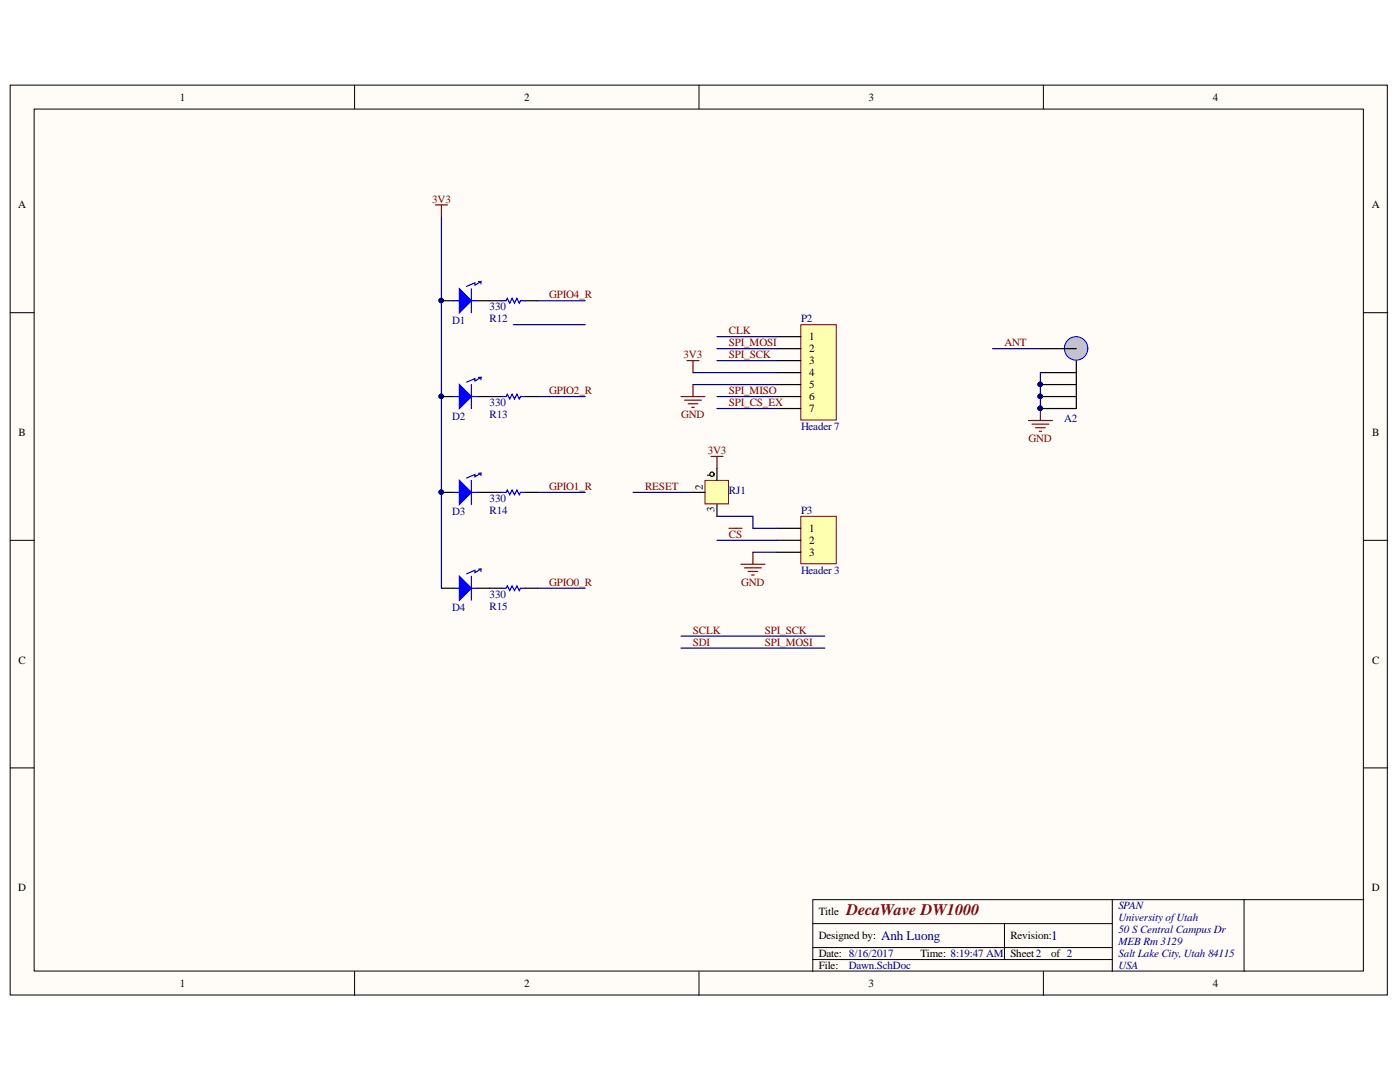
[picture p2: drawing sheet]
<svg xmlns="http://www.w3.org/2000/svg" width="279mm" height="216mm" viewBox="0 0 279 216" stroke-linecap="round" stroke-linejoin="round" font-family="sans-serif">
<g fill="#fffcf8" stroke="#000" stroke-width=".2">
<path d="M2 17h274.9v181.5h-274.9z"/>
<path d="M6.8 21.8h265.3v172h-265.3z"/>
</g>
<g fill="none" stroke="#000" stroke-width=".2">
<path d="M70.8 17v4.8M139.5 17v4.8M208.2 17v4.8M2 62.4h4.8M272.2 62.4h4.8M2 107.8h4.8M272.2 107.8h4.8M2 153.2h4.8M272.2 153.2h4.8M222 179.5v14.4M248.3 179.5h-86.1v14.4M272.2 179.5h-23.9v14.4"/>
<path d="M70.8 193.9v4.7M139.5 193.9v4.7M162.2 184.3h59.8M162.2 191.5h59.8M162.2 189.1h59.8M200.5 184.3v7.2M208.2 193.9v4.7"/>
</g>
<path d="M88.1 60h2.4M95.3 60h2.4" fill="none" stroke="#000" stroke-width=".24"/>
<circle cx="88" cy="60" r=".43" fill="#000080" stroke="#000080" stroke-width=".2"/>
<path d="M94.1 57.6v4.8M90.5 60h4.8" fill="none" stroke="#00f" stroke-width=".24"/>
<path d="M91.7 57.6l2.4 2.4-2.4 2.4z" fill="#00f"/>
<path d="M91.7 57.6l2.4 2.4-2.4 2.4zM95.5 56.2h.5M96 56.7v-.5l-1.2 .7v-.5l-1.7 .7M90.5 79.1h4.8M94.1 76.7v4.8" fill="none" stroke="#00f" stroke-width=".24"/>
<g fill="#000080" stroke="#000080" stroke-width=".2">
<circle cx="88" cy="60" r=".43"/>
<circle cx="88" cy="79.1" r=".43"/>
</g>
<path d="M88.1 79.1h2.4M95.3 79.1h2.4" fill="none" stroke="#000" stroke-width=".24"/>
<path d="M91.7 76.7l2.4 2.4-2.4 2.4z" fill="#00f"/>
<path d="M91.7 76.7l2.4 2.4-2.4 2.4zM95.5 75.3h.5M96 75.8v-.5l-1.2 .7v-.5l-1.7 .8M90.5 98.3h4.8M94.1 95.9v4.7" fill="none" stroke="#00f" stroke-width=".24"/>
<g fill="#000080" stroke="#000080" stroke-width=".2">
<circle cx="88" cy="79.1" r=".43"/>
<circle cx="88" cy="98.2" r=".43"/>
</g>
<path d="M88.1 98.3h2.4M95.3 98.3h2.4" fill="none" stroke="#000" stroke-width=".24"/>
<path d="M91.7 95.9l2.4 2.4-2.4 2.3z" fill="#00f"/>
<path d="M91.7 95.9l2.4 2.4-2.4 2.3zM95.5 94.4h.5M96 94.9v-.5l-1.2 .7v-.4l-1.7 .7M90.5 117.4h4.8M94.1 115v4.8" fill="none" stroke="#00f" stroke-width=".24"/>
<circle cx="88" cy="98.2" r=".43" fill="#000080" stroke="#000080" stroke-width=".2"/>
<path d="M88.1 117.4h2.4M95.3 117.4h2.4" fill="none" stroke="#000" stroke-width=".24"/>
<path d="M91.7 115l2.4 2.4-2.4 2.4z" fill="#00f"/>
<path d="M91.7 115l2.4 2.4-2.4 2.4zM95.5 113.5h.5M96 114v-.5l-1.2 .8v-.5l-1.7 .7" fill="none" stroke="#00f" stroke-width=".24"/>
<path d="M86.9 40.9h2.4M88.1 40.9v2.4" fill="none" stroke="#800000" stroke-width=".24"/>
<circle cx="214.8" cy="69.5" r="2.34" fill="#c0c0c0" stroke="#00f" stroke-width=".2"/>
<path d="M207.6 69.6h7.2M207.6 74.3h7.2M207.6 76.7h7.2M207.6 79.1h7.2M214.8 72v9.5h-7.2" fill="none" stroke="#000" stroke-width=".24"/>
<g fill="#000080" stroke="#000080" stroke-width=".2">
<circle cx="207.6" cy="76.7" r=".43"/>
<circle cx="207.6" cy="79.1" r=".43"/>
<circle cx="207.6" cy="81.5" r=".43"/>
</g>
<path d="M205.2 83.9h4.8M206 84.6h3.3M206.7 85.3h1.9M207.4 86.1h.5M207.6 81.5v2.4" fill="none" stroke="#800000" stroke-width=".24"/>
<path d="M159.8 64.8h7.1v19h-7.1z" fill="#ffffb0" stroke="#800000" stroke-width=".2"/>
<path d="M155 67.2h4.8M155 69.6h4.8M155 72h4.8M155 74.3h4.8M155 76.7h4.8M155 79.1h4.8M155 81.5h4.8" fill="none" stroke="#000" stroke-width=".24"/>
<path d="M135.9 79.1h4.8M136.6 79.8h3.4M137.1 72h2.4M138.3 72v2.3M138.3 76.7v2.4M137.3 80.6h2M138.1 81.3h.4" fill="none" stroke="#800000" stroke-width=".24"/>
<path d="M159.8 103h7.1v9.5h-7.1z" fill="#ffffb0" stroke="#800000" stroke-width=".2"/>
<path d="M97.7 60h2.4M97.7 79.1h2.4M104.8 60h2.4M104.8 79.1h2.4M97.7 98.3h2.4M104.8 98.3h2.4M97.7 117.4h2.4M104.8 117.4h2.4M155 105.4h4.8M155 107.8h4.8M155 110.2h4.8" fill="none" stroke="#000" stroke-width=".24"/>
<path d="M145.5 105.4h2.6M147.9 112.6h4.7M148.6 113.3h3.3M149.3 114h1.9M150 114.7h.5M150.3 110.2v2.4" fill="none" stroke="#800000" stroke-width=".24"/>
<path d="M100.1 60h.9l.2-.5 .5 1 .5-1 .5 1 .5-1 .4 1 .3-.5h.9M100.1 79.1h.9l.2-.4 .5 .9 .5-.9 .5 .9 .5-.9 .4 .9 .3-.5h.9M100.1 98.3h.9l.2-.5 .5 .9 .5-.9 .5 .9 .5-.9 .4 .9 .3-.4h.9M100.1 117.4h.9l.2-.5 .5 1 .5-1 .5 1 .5-1 .4 1 .3-.5h.9" fill="none" stroke="#00f" stroke-width=".24"/>
<path d="M140.7 95.9h4.7v4.6h-4.7z" fill="#ffffb0" stroke="#800000" stroke-width=".2"/>
<path d="M138.3 98.3h2.4M143.1 93.5v2.4M143.1 100.6v2.4" fill="none" stroke="#000" stroke-width=".24"/>
<circle cx="142.1" cy="94.6" r=".43" fill="#ffff80" stroke="#000" stroke-width=".24"/>
<path d="M141.9 91.1h2.4M143.1 91.1v2.4" fill="none" stroke="#800000" stroke-width=".24"/>
<g fill="none" stroke="#000080" stroke-width=".24">
<path d="M88.1 43.3v74.1M102.4 64.8h14.4M107.2 60h9.6M107.2 79.1h9.6M138.3 76.7h16.7M138.3 74.3h16.7M143.1 79.1h11.9M143.1 69.6h11.9M143.1 67.2h11.9M143.1 72h11.9M198.1 69.6h9.5M207.6 74.3v7.2"/>
<path d="M107.2 98.3h9.6M126.3 98.3h12M143.1 81.5h11.9M107.2 117.4h9.6M143.1 103h7.2v2.4h4.7M143.1 107.8h11.9M150.3 110.2h4.7M135.9 129.3h28.7M135.9 126.9h28.7"/>
</g>
<g fill="#000080" stroke="#000080" stroke-width=".2">
<circle cx="88" cy="60" r=".43"/>
<circle cx="88" cy="79.1" r=".43"/>
<circle cx="88" cy="98.2" r=".43"/>
<circle cx="207.6" cy="76.7" r=".43"/>
<circle cx="207.6" cy="79.1" r=".43"/>
<circle cx="207.6" cy="81.5" r=".43"/>
</g>
<text font-size="3.2" fill="#800000" x="168.9" y="182.7">DecaWave DW1000</text>
<g font-size="2.6" fill="#000080">
<text x="175.8" y="187.6">Anh Luong</text>
<text x="209.8" y="187.6">1</text>
</g>
<g font-size="2.2">
<text x="35.9" y="20.1">1</text>
<text x="104.6" y="20.1">2</text>
<text x="173.3" y="20.1">3</text>
<text x="242.1" y="20.1">4</text>
<text x="3.6" y="41.6">A</text>
<text x="273.8" y="41.6">A</text>
<text x="161.5" y="67.9">1</text>
<text x="161.5" y="70.3">2</text>
<text x="161.5" y="72.7">3</text>
<text x="161.5" y="75.1">4</text>
<text x="161.5" y="77.5">5</text>
<text x="161.5" y="79.8">6</text>
<text x="161.5" y="82.3">7</text>
<text x="3.7" y="87">B</text>
<text x="273.9" y="87">B</text>
<text x="142.6" y="95.4" transform="rotate(-90 142.6 95.4)">1</text>
<text x="140.2" y="97.8" transform="rotate(-90 140.2 97.8)">2</text>
<text x="142.6" y="102.2" transform="rotate(-90 142.6 102.2)">3</text>
<text x="161.5" y="106.1">1</text>
<text x="161.5" y="108.6">2</text>
<text x="161.5" y="110.9">3</text>
<text x="3.7" y="132.4">C</text>
<text x="273.9" y="132.4">C</text>
<text x="3.6" y="177.8">D</text>
<text x="273.8" y="177.8">D</text>
<text x="163.4" y="182.7">Title</text>
<text x="163.4" y="187.4">Designed by:</text>
<text x="163.4" y="191">Date: 8/16/2017</text>
<text x="183.7" y="191">Time: 8:19:47 AM</text>
<text x="201.6" y="187.4">Revision:</text>
<text x="201.6" y="191">Sheet2</text>
<text x="209.8" y="191">of 2</text>
<text x="35.9" y="196.9">1</text>
<text x="104.6" y="196.9">2</text>
<text x="163.4" y="193.4">File:</text>
<text x="173.3" y="196.9">3</text>
<text x="242.1" y="196.9">4</text>
</g>
<g font-size="2.2" fill="#800000">
<text x="86.3" y="40.4">3V3</text>
<text x="109.6" y="59.5">GPIO4_R</text>
<text x="136.4" y="71.5">3V3</text>
<text x="145.5" y="71.5">SPI_SCK</text>
<text x="145.5" y="69.1">SPI_MOSI</text>
<text x="145.5" y="66.7">CLK</text>
<text x="200.5" y="69.1">ANT</text>
<text x="109.6" y="78.6">GPIO2_R</text>
<text x="135.9" y="83.5">GND</text>
<text x="145.5" y="78.6">SPI_MISO</text>
<text x="145.5" y="81.1">SPI_CS_EX</text>
<text x="205.3" y="88.2">GND</text>
<text x="141.3" y="90.6">3V3</text>
<text x="109.6" y="97.8">GPIO1_R</text>
<text x="128.7" y="97.8">RESET</text>
<text x="145.5" y="107.3">CS</text>
<text x="109.6" y="116.9">GPIO0_R</text>
<text x="147.9" y="116.9">GND</text>
<text x="138.3" y="126.5">SCLK</text>
<text x="138.3" y="128.9">SDI</text>
<text x="152.7" y="126.5">SPI_SCK</text>
<text x="152.7" y="128.9">SPI_MOSI</text>
</g>
<g font-size="2.2" fill="#000080">
<text x="90.2" y="64.6">D1</text>
<text x="97.7" y="61.9">330</text>
<text x="97.7" y="64.3">R12</text>
<text x="159.9" y="64.3">P2</text>
<text x="90.2" y="83.7">D2</text>
<text x="97.7" y="81.1">330</text>
<text x="97.7" y="83.5">R13</text>
<text x="159.9" y="85.8">Header 7</text>
<text x="212.4" y="84.1">A2</text>
<text x="97.7" y="100.2">330</text>
<text x="145.5" y="98.5">RJ1</text>
<text x="90.2" y="102.8">D3</text>
<text x="97.7" y="102.6">R14</text>
<text x="159.9" y="102.6">P3</text>
<text x="97.7" y="119.3">330</text>
<text x="159.9" y="114.5">Header 3</text>
<text x="90.2" y="121.9">D4</text>
<text x="97.7" y="121.7">R15</text>
<text x="223.2" y="181.5">SPAN</text>
<text x="223.2" y="183.8">University ofUtah</text>
<text x="223.2" y="186.2">50 S Central Campus Dr</text>
<text x="223.2" y="188.6">MEB Rm 3129</text>
<text x="223.2" y="191">Salt Lake City, Utah 84115</text>
<text x="169.4" y="193.4">Dawn.SchDoc</text>
<text x="223.2" y="193.4">USA</text>
</g>
</svg>
